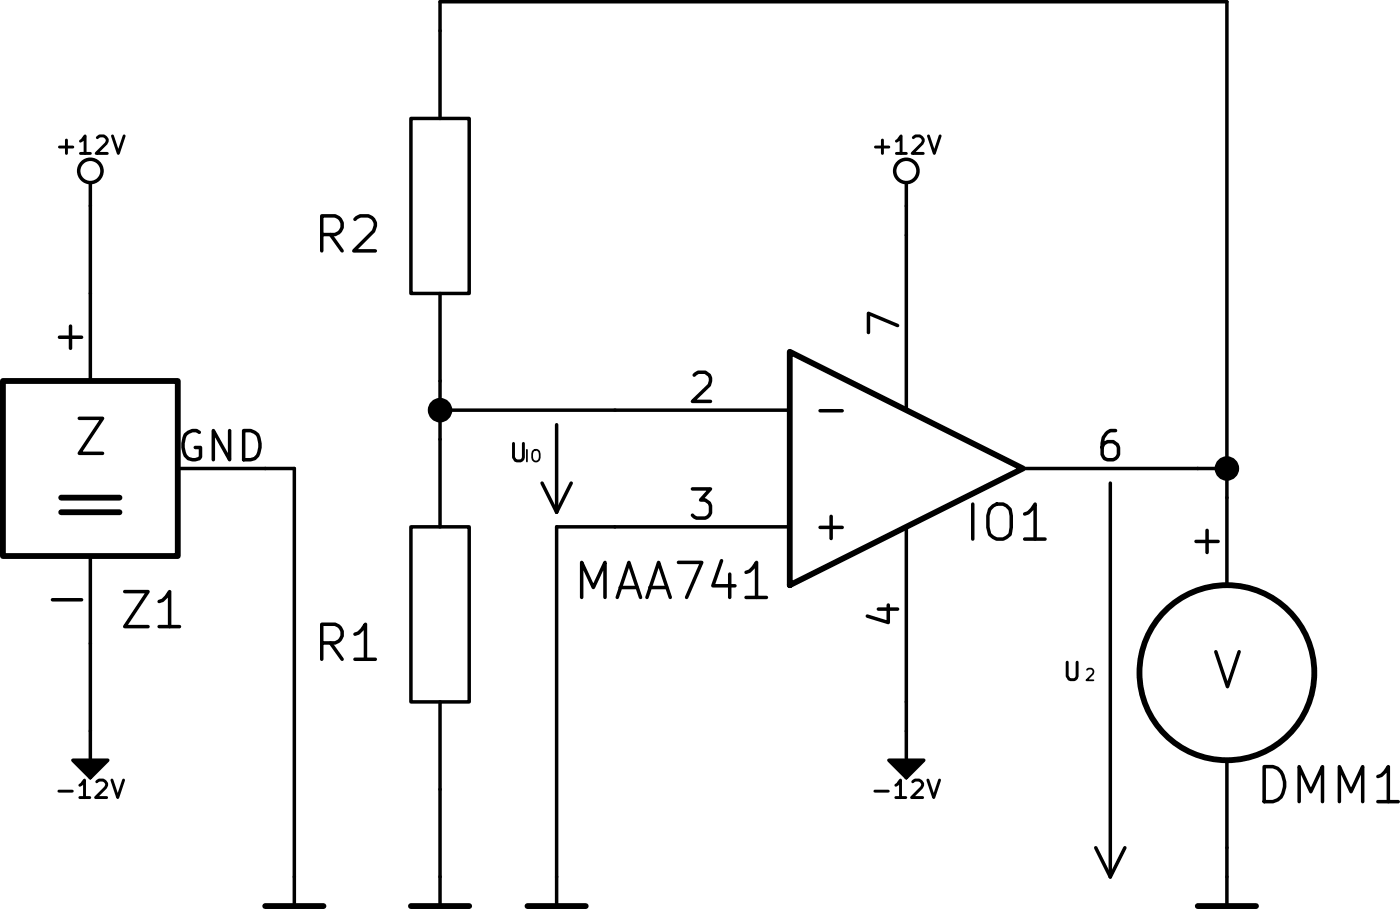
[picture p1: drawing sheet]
EESchema Schematic File Version 2
LIBS:elm
LIBS:power
LIBS:device
LIBS:transistors
LIBS:conn
LIBS:linear
LIBS:regul
LIBS:74xx
LIBS:cmos4000
LIBS:adc-dac
LIBS:memory
LIBS:xilinx
LIBS:special
LIBS:microcontrollers
LIBS:dsp
LIBS:microchip
LIBS:analog_switches
LIBS:motorola
LIBS:texas
LIBS:intel
LIBS:audio
LIBS:interface
LIBS:digital-audio
LIBS:philips
LIBS:display
LIBS:cypress
LIBS:siliconi
LIBS:opto
LIBS:atmel
LIBS:contrib
LIBS:valves
EELAYER 27 0
EELAYER END
$Descr A4 11693 8268
encoding utf-8
Sheet 1 1
Title ""
Date "7 oct 2014"
Rev ""
Comp ""
Comment1 ""
Comment2 ""
Comment3 ""
Comment4 ""
$EndDescr
$Comp
L MAA741 IO1
U 1 1
P 5100 3950
F 0 "IO1" H 5200 3850 60  0000 L CNN
F 1 "MAA741" H 4700 3750 60  0000 C CNN
F 2 "~" H 5100 3950 60  0000 C CNN
F 3 "~" H 5100 3950 60  0000 C CNN
	1    5100 3950
	1    0    0    -1  
$EndComp
$Comp
L Z_SYM Z1
U 1 1
P 3700 3950
F 0 "Z1" H 3750 3700 60  0000 L CNN
F 1 "Z_SYM" H 3750 4150 60  0001 L CNN
F 2 "~" H 3700 3950 60  0000 C CNN
F 3 "~" H 3700 3950 60  0000 C CNN
	1    3700 3950
	1    0    0    -1  
$EndComp
$Comp
L V DMM1
U 1 1
P 5650 4300
F 0 "DMM1" H 5700 4100 60  0000 L CNN
F 1 "V" H 5650 4300 60  0001 C CNN
F 2 "~" H 5650 4300 60  0000 C CNN
F 3 "~" H 5650 4300 60  0000 C CNN
	1    5650 4300
	1    0    0    -1  
$EndComp
$Comp
L R R2
U 1 1
P 4300 3500
F 0 "R2" H 4400 3550 60  0000 L CNN
F 1 "R" H 4400 3450 60  0001 L CNN
F 2 "~" H 4300 3500 60  0000 C CNN
F 3 "~" H 4300 3500 60  0000 C CNN
	1    4300 3500
	-1   0    0    1   
$EndComp
$Comp
L R R1
U 1 1
P 4300 4200
F 0 "R1" H 4400 4250 60  0000 L CNN
F 1 "R" H 4400 4150 60  0001 L CNN
F 2 "~" H 4300 4200 60  0000 C CNN
F 3 "~" H 4300 4200 60  0000 C CNN
	1    4300 4200
	-1   0    0    1   
$EndComp
$Comp
L GND P2
U 1 1
P 4300 4700
F 0 "P2" H 4500 4650 60  0001 C CNN
F 1 "GND" H 4300 4650 60  0001 C CNN
F 2 "~" H 4300 4700 60  0000 C CNN
F 3 "~" H 4300 4700 60  0000 C CNN
	1    4300 4700
	1    0    0    -1  
$EndComp
$Comp
L GND P3
U 1 1
P 4500 4700
F 0 "P3" H 4700 4650 60  0001 C CNN
F 1 "GND" H 4500 4650 60  0001 C CNN
F 2 "~" H 4500 4700 60  0000 C CNN
F 3 "~" H 4500 4700 60  0000 C CNN
	1    4500 4700
	1    0    0    -1  
$EndComp
Wire Wire Line
	4500 4050 4500 4650
Wire Wire Line
	4500 4050 4600 4050
Wire Wire Line
	4300 4500 4300 4650
Wire Wire Line
	4300 3800 4300 3900
Wire Wire Line
	4600 3850 4300 3850
Connection ~ 4300 3850
$Comp
L GND P1
U 1 1
P 4050 4700
F 0 "P1" H 4250 4650 60  0001 C CNN
F 1 "GND" H 4050 4650 60  0001 C CNN
F 2 "~" H 4050 4700 60  0000 C CNN
F 3 "~" H 4050 4700 60  0000 C CNN
	1    4050 4700
	1    0    0    -1  
$EndComp
Wire Wire Line
	4000 3950 4050 3950
Wire Wire Line
	4050 3950 4050 4650
Wire Wire Line
	4300 3200 4300 3150
Wire Wire Line
	4300 3150 5650 3150
Wire Wire Line
	5650 3150 5650 4000
Wire Wire Line
	5650 3950 5600 3950
$Comp
L -12V #PWR2
U 1 1
P 3700 4400
F 0 "#PWR2" H 3700 4530 20  0001 C CNN
F 1 "-12V" H 3700 4500 30  0000 C CNN
F 2 "" H 3700 4400 60  0000 C CNN
F 3 "" H 3700 4400 60  0000 C CNN
	1    3700 4400
	-1   0    0    1   
$EndComp
$Comp
L +12V #PWR1
U 1 1
P 3700 3500
F 0 "#PWR1" H 3700 3450 20  0001 C CNN
F 1 "+12V" H 3700 3600 30  0000 C CNN
F 2 "" H 3700 3500 60  0000 C CNN
F 3 "" H 3700 3500 60  0000 C CNN
	1    3700 3500
	1    0    0    -1  
$EndComp
Wire Wire Line
	3700 3500 3700 3650
Wire Wire Line
	3700 4250 3700 4400
$Comp
L +12V #PWR3
U 1 1
P 5100 3500
F 0 "#PWR3" H 5100 3450 20  0001 C CNN
F 1 "+12V" H 5100 3600 30  0000 C CNN
F 2 "" H 5100 3500 60  0000 C CNN
F 3 "" H 5100 3500 60  0000 C CNN
	1    5100 3500
	1    0    0    -1  
$EndComp
$Comp
L -12V #PWR4
U 1 1
P 5100 4400
F 0 "#PWR4" H 5100 4530 20  0001 C CNN
F 1 "-12V" H 5100 4500 30  0000 C CNN
F 2 "" H 5100 4400 60  0000 C CNN
F 3 "" H 5100 4400 60  0000 C CNN
	1    5100 4400
	-1   0    0    1   
$EndComp
Wire Wire Line
	5100 4350 5100 4400
Wire Wire Line
	5100 3550 5100 3500
$Comp
L GND P4
U 1 1
P 5650 4700
F 0 "P4" H 5850 4650 60  0001 C CNN
F 1 "GND" H 5650 4650 60  0001 C CNN
F 2 "~" H 5650 4700 60  0000 C CNN
F 3 "~" H 5650 4700 60  0000 C CNN
	1    5650 4700
	1    0    0    -1  
$EndComp
Wire Wire Line
	5650 4600 5650 4650
Connection ~ 5650 3950
Wire Wire Line
	4500 3875 4500 4025
Wire Wire Line
	4500 4025 4525 3975
Wire Wire Line
	4500 4025 4475 3975
Text Notes 4450 3950 2    30   ~ 0
U
Text Notes 4475 3950 2    20   ~ 0
IO
Wire Wire Line
	5450 3975 5450 4650
Wire Wire Line
	5450 4650 5475 4600
Wire Wire Line
	5450 4650 5425 4600
Text Notes 5400 4325 2    30   ~ 0
U
Text Notes 5425 4325 2    20   ~ 0
2
$EndSCHEMATC
